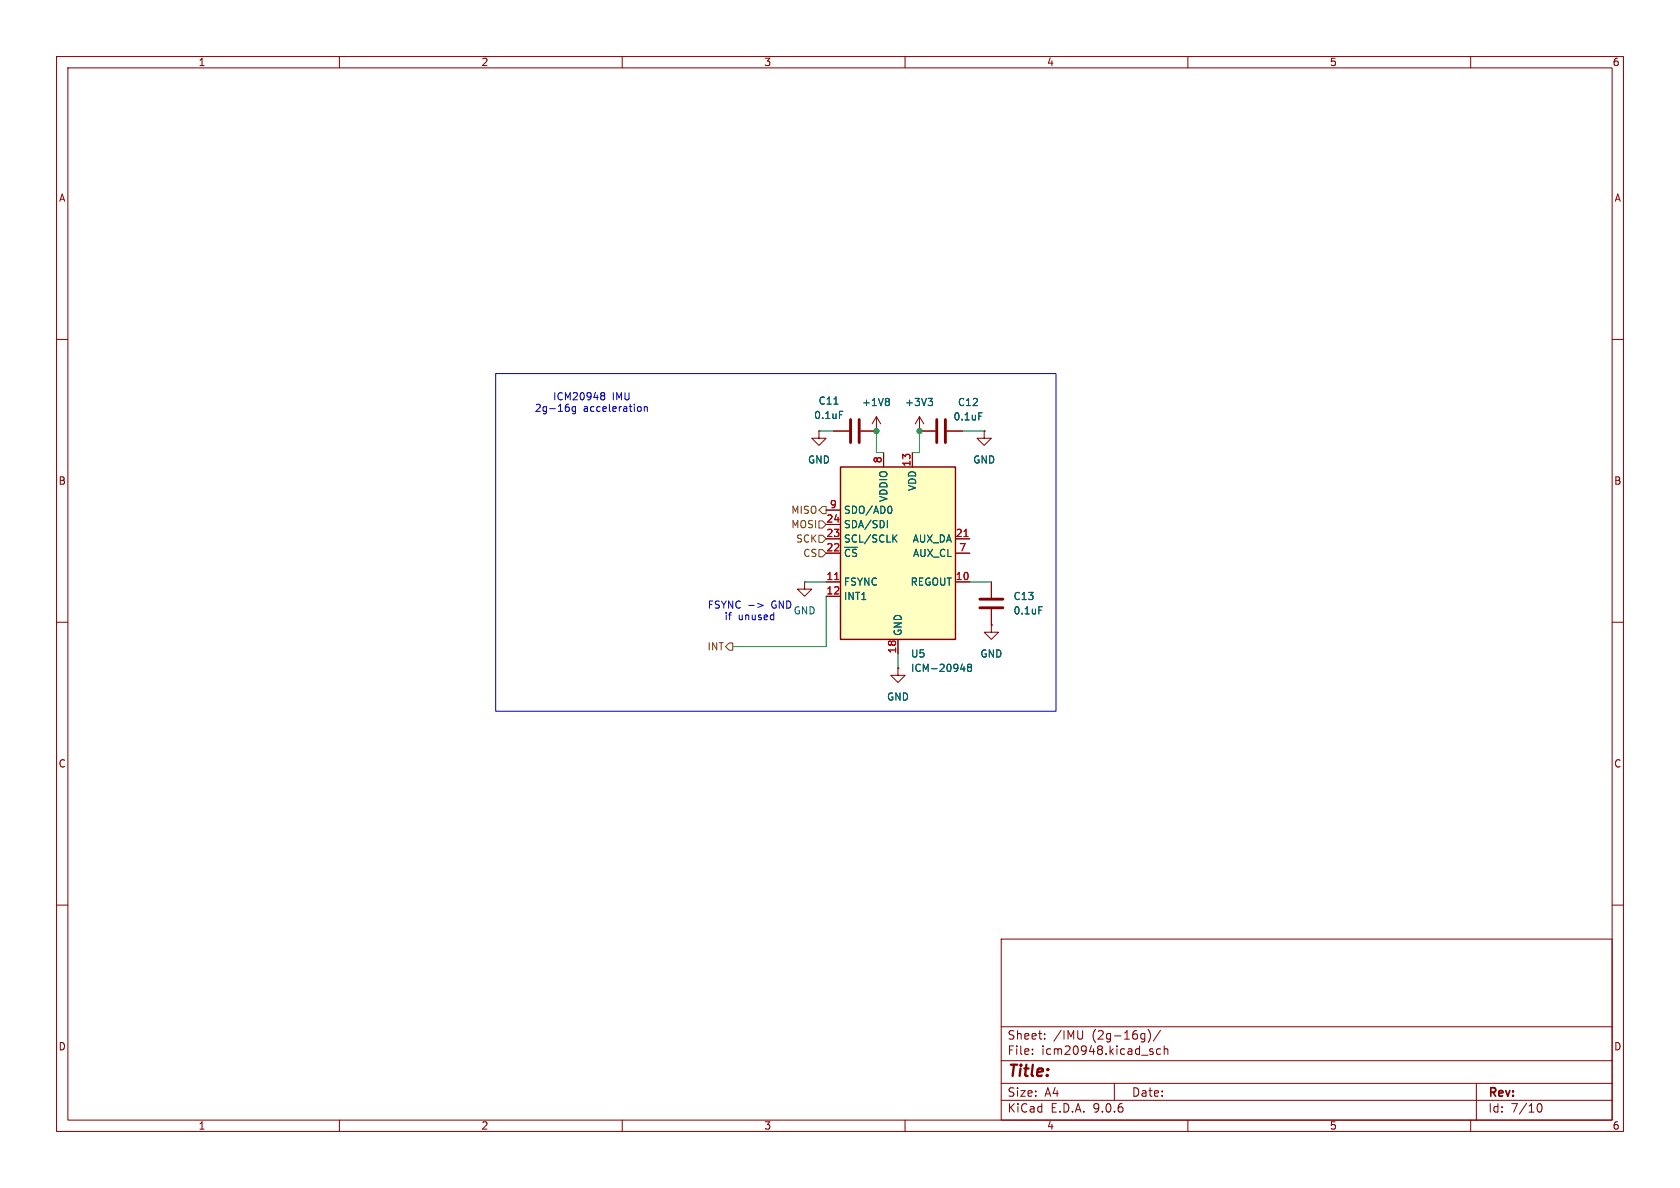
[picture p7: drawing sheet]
<svg xmlns="http://www.w3.org/2000/svg" width="297mm" height="210mm" viewBox="0 0 297 210" stroke-linecap="round" stroke-linejoin="round" font-family="sans-serif">
<g fill="none" stroke="#840000" stroke-width=".18">
<path d="M10 10h277v190h-277zM12 12h273v186h-273zM60 10v2M110 10v2M160 10v2M210 10v2M260 10v2M10 60h2M144.8 76.2v1.3h1.2l-1.2 1.2-1.3-1.2h1.3M144.8 76.2h.1M154.9 76.2h.1M154.9 73.7l-.7 1.2"/>
<path d="M154.9 73.7l.8 1.2M154.9 73.7v2.5M162.6 76.2h.1M162.6 76.2h2.8M162.6 73.7l-.8 1.2M162.6 73.7l.7 1.2M162.6 73.7v2.5M167.4 76.2h2.8M174 76.2v1.3h1.3l-1.3 1.2-1.3-1.2h1.3M174 76.2h.1M285 60h2M10 110h2"/>
<path d="M158.7 118.1v1.3h1.3l-1.3 1.3-1.2-1.3h1.2M158.7 118.1h.1M175.3 110.5v1.3h1.2l-1.2 1.2-1.3-1.2h1.3M175.3 110.5h.1M175.3 102.9v2.8M175.3 107.7v2.8M285 110h2M10 160h2M177 166h108v32h-108zM285 160h2M60 198v2M110 198v2"/>
<path d="M160 198v2M177 194.5h108M177 191.5h108M177 187.5h108M177 181.5h108M182.5 186.3v.1M182.5 185.5v.1M184.7 183.6v.1M184.7 182.8v.1M191.4 182.2v1.2l-.3 .3M197 191.5v3M202.2 182.7l.2 .1"/>
<path d="M202.4 182.7l-.1 1.4M202.4 183.6l-.2 .1M203 182a1.72 1.72 0 0 1 0 2.3M203.5 185.9l.3 .1 .1 .2-.2 .2h-.3M203.5 185.4l.3 .1M205.2 182.1l-1.3 2M205.2 185.5l-.5-.1-.2 .3v.4l.1 .2h.6M205.8 185.5l.2-.1 .4 .1 .1 .9M205.8 184.9v1.5M210 198v2M260 198v2M261 191.5v6.5"/>
<path d="M271.7 195.7l.2-.5 .2-.1a.81 .81 0 0 1 .6 .6 .81 .81 0 0 1-.3 .8h-.4l-.3-.5"/>
</g>
<path d="M157 70.4l.2 .3-.2 .3 .2 .2v.3l-.2 .2M164.1 70.4h.8l-.5 .5M164.6 70.9l.3 .3v.3l-.3 .2M173 73h.6M183.7 107.3h.6" fill="none" stroke="#006464" stroke-width=".18"/>
<path d="M165.6 74.2v4M167.1 74.2v4M173.2 105.9h4.1M173.2 107.4h4.1" fill="none" stroke="#840000" stroke-width=".51"/>
<path d="M148.6 82.6h20.3v30.4h-20.3z" fill="#ffffc2"/>
<path d="M148.6 82.6h20.3v30.4h-20.3z" fill="none" stroke="#840000" stroke-width=".25"/>
<g fill="none" stroke="#840000" stroke-width=".18">
<path d="M144.8 76.2h.1M147.3 76.2h2.8M152.1 76.2h2.8M154.9 76.2h.1M162.6 76.2h.1M162.6 76.2h2.8M167.4 76.2h2.8M174 76.2h.1M146 90.2h2.6M146 92.7h2.6M146 95.3h2.6M146 97.8h2.6"/>
<path d="M156.2 80v2.6M161.3 80v2.6M168.9 95.3h2.5M168.9 97.8h2.5M142.2 102.9v1.2h1.3l-1.3 1.3-1.2-1.3h1.2M142.2 102.9h.1M146 102.9h2.6M146 105.4h2.6M158.7 118.1h.1M158.7 113v2.6M168.9 102.9h2.5M175.3 110.5h.1"/>
<path d="M175.3 102.9v2.8M175.3 107.7v2.8"/>
</g>
<g fill="none" stroke="#006464" stroke-width=".18">
<path d="M147.4 71.4h.8M148.4 72.7h.6M157 70.4l.2 .3-.2 .3 .2 .2v.3l-.2 .2M164.1 70.4h.8l-.5 .5M164.6 70.9l.3 .3v.3l-.3 .2M173 73h.6M156.9 92v1.3M157.4 89.5a.79 .79 0 0 1 0 1.2M158 95.1l.6 .7M158.6 94.6l-.8 .7M169.8 118.3h.8M170.4 117.8v.9"/>
<path d="M171.3 118l-.3-.3 .3-.3h.2l.3 .3-.3 .3M171.3 118l-.3 .2 .1 .4 .2 .1 .3-.1 .2-.2v-.2l-.3-.2M171.3 118h.2M183.7 107.3h.6"/>
</g>
<path d="M170.4 94.8h.7M147.6 102.5h.7" fill="none" stroke="#a90000" stroke-width=".18"/>
<path d="M150.4 74.2v4M151.9 74.2v4" fill="none" stroke="#840000" stroke-width=".51"/>
<path d="M144.8 97.2h.6l.6 .6-.6 .6h-.6zM144.8 92.1h.6l.6 .6-.6 .6h-.6zM144.8 94.6h.6l.6 .7-.6 .6h-.6zM145.4 89.5h.6v1.3h-.6l-.6-.6zM128.9 113.7h.6v1.2h-.6l-.6-.6z" fill="none" stroke="#725600" stroke-width=".18"/>
<path d="M144.8 76.2h2.5M154.9 76.2v3.8h1.3M162.6 76.2v3.8h-1.3M170.2 76.2h3.8M142.2 102.9h3.8M146 105.4v8.9h-16.5M158.7 115.6v2.5M171.4 102.9h3.9" fill="none" stroke="#009600" stroke-width=".18"/>
<g fill="none" stroke="#0000c2" stroke-width=".18">
<path d="M87.6 66h99.1v59.7h-99.1zM100.4 71.9l.3 .3v.3l-.3 .2M101.7 71.9h-.3l-.3 .2 .2 .6h.4M101.7 71.9v1l-.2 .2h-.3M106.3 69.9l.1 .1M106.3 69.5l.4-.1 .2 .1v.2l-.2 .3M106.4 70h.3M106.4 70h-.1M106.7 70l.2 .2v.4l-.2 .1-.4-.1M113.1 71.9l.3 .2v.4l-.3 .2M113.9 72l.2-.1h.3v.8M113.9 71.9v.8"/>
<path d="M133.9 106.7l1 .3-1 .4"/>
</g>
<g fill="#009600" stroke="#009600" stroke-width=".18">
<circle cx="162.6" cy="76.2" r=".46"/>
<circle cx="154.9" cy="76.2" r=".46"/>
</g>
<text font-size="2.8" fill="#840000" x="178" y="190.9">Title:</text>
<g font-size="2.1" fill="#840000">
<text x="178" y="184">Sheet:</text>
<text x="186.2" y="184">/IMU</text>
<text x="193.1" y="184">(2g-16g)/</text>
<text x="178" y="186.7">File:</text>
<text x="184.1" y="186.7">icm20948.kicad_sch</text>
<text x="178" y="196.9">KiCad</text>
<text x="178" y="194.1">Size:</text>
<text x="184.7" y="194.1">A4</text>
<text x="185.7" y="196.9">E.D.A.</text>
<text x="193.3" y="196.9">9.0.6</text>
<text x="200" y="194.1">Date:</text>
<text x="263" y="194.3">Rev:</text>
<text x="263" y="196.9">Id:</text>
<text x="267.1" y="196.9">7/10</text>
</g>
<g font-size="1.8" fill="#840000">
<text x="35" y="11.9">1</text>
<text x="85" y="11.9">2</text>
<text x="135" y="11.9">3</text>
<text x="185" y="11.9">4</text>
<text x="235" y="11.9">5</text>
<text x="285" y="11.9">6</text>
<text x="10.3" y="35.9">A</text>
<text x="285.3" y="35.9">A</text>
<text x="10.3" y="85.9">B</text>
<text x="285.3" y="85.9">B</text>
<text x="10.3" y="135.9">C</text>
<text x="285.3" y="135.9">C</text>
<text x="10.3" y="185.9">D</text>
<text x="285.3" y="185.9">D</text>
<text x="35" y="199.9">1</text>
<text x="85" y="199.9">2</text>
<text x="135" y="199.9">3</text>
<text x="185" y="199.9">4</text>
<text x="235" y="199.9">5</text>
<text x="285" y="199.9">6</text>
</g>
<g font-size="1.8" fill="#0000c2">
<text x="97.7" y="71">ICM20948</text>
<text x="108.2" y="71">IMU</text>
<text x="94.4" y="73">2g-16g</text>
<text x="103.1" y="73">acceleration</text>
<text x="125" y="107.8">FSYNC -&gt;</text>
<text x="136.5" y="107.8">GND</text>
<text x="128" y="109.8">if</text>
<text x="130.5" y="109.8">unused</text>
<text x="140.2" y="108.8">GND</text>
</g>
<g font-size="1.8" fill="#006464">
<text x="144.6" y="71.7">C11</text>
<text x="152.3" y="72">+1V8</text>
<text x="159.9" y="72">+3V3</text>
<text x="169.2" y="72">C12</text>
<text x="143.8" y="74.3">0.1uF</text>
<text x="168.5" y="74.5">0.1uF</text>
<text x="142.7" y="82.1">GND</text>
<text x="172" y="82.1">GND</text>
<text x="157.1" y="88.8" transform="rotate(-90 157.1 88.8)">VDDIO</text>
<text x="162.2" y="86.9" transform="rotate(-90 162.2 86.9)">VDD</text>
<text x="149.1" y="91">SDO/AD0</text>
<text x="149.1" y="93.6">SDA/SDI</text>
<text x="149.1" y="96.1">SCL/SCLK</text>
<text x="149.1" y="98.7">~{CS}</text>
<text x="161.2" y="96.1">AUX_DA</text>
<text x="161.3" y="98.7">AUX_CL</text>
<text x="149.1" y="103.7">FSYNC</text>
<text x="149.1" y="106.3">INT1</text>
<text x="160.9" y="103.7">REGOUT</text>
<text x="179.1" y="106.3">C13</text>
<text x="159.6" y="112.5" transform="rotate(-90 159.6 112.5)">GND</text>
<text x="179.1" y="108.8">0.1uF</text>
<text x="161" y="119">ICM-20948</text>
<text x="161" y="116.4">U5</text>
<text x="173.2" y="116.4">GND</text>
<text x="156.7" y="124.1">GND</text>
</g>
<g font-size="1.8" fill="#a90000">
<text x="156" y="82" transform="rotate(-90 156 82)">8</text>
<text x="161" y="82.6" transform="rotate(-90 161 82.6)">13</text>
<text x="146.6" y="89.9">9</text>
<text x="146" y="92.5">24</text>
<text x="146" y="95">23</text>
<text x="168.9" y="95">21</text>
<text x="146" y="97.5">22</text>
<text x="169.5" y="97.5">7</text>
<text x="146" y="102.6">11</text>
<text x="146" y="105.2">12</text>
<text x="168.9" y="102.6">10</text>
<text x="158.5" y="115.6" transform="rotate(-90 158.5 115.6)">18</text>
</g>
<g font-size="1.8" fill="#725600">
<text x="139.8" y="93.6">MOSI</text>
<text x="139.8" y="91">MISO</text>
<text x="140.6" y="96.1">SCK</text>
<text x="141.9" y="98.7">CS</text>
<text x="125" y="115.2">INT</text>
</g>
</svg>
